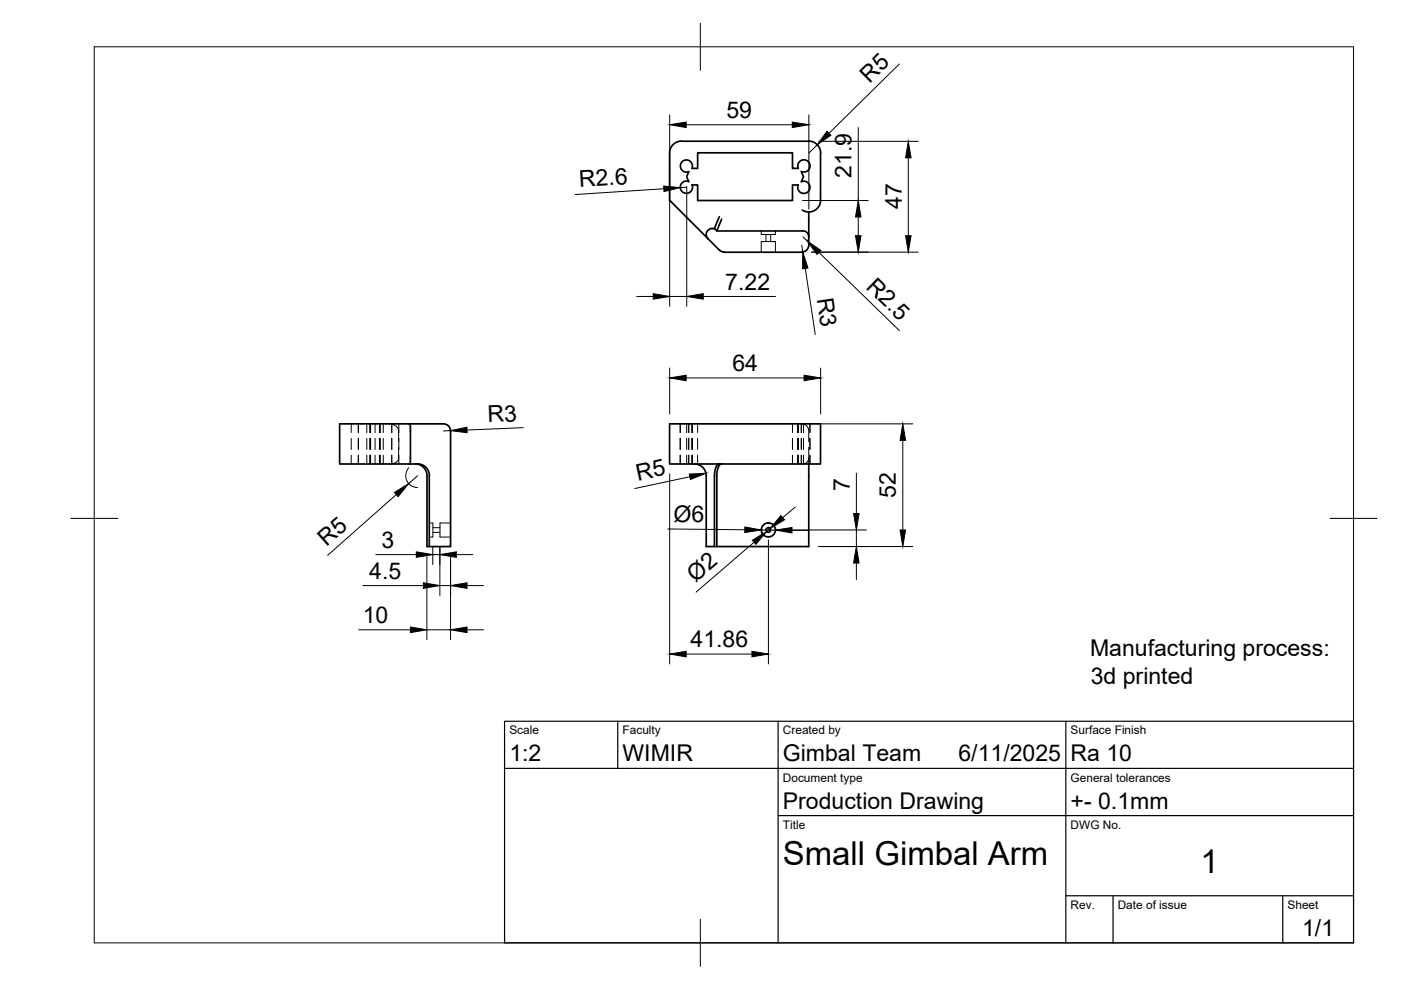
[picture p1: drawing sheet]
<svg xmlns="http://www.w3.org/2000/svg" width="297mm" height="210mm" viewBox="0 0 297 210" stroke-linecap="round" stroke-linejoin="round" font-family="sans-serif">
<!-- layer: Visible -->
<g fill="none" stroke="#000" stroke-width=".36">
<path d="M144.5 29.9h27a2.51 2.51 0 0 1 2.5 2.5M144.5 29.9a2.51 2.51 0 0 0-2.5 2.5v10.1l8.1 8.1M146 38.5a1.3 1.3 0 0 0-1.8 1 1.3 1.3 0 0 0 1.5 1.5 1.3 1.3 0 0 0 1-1.8M169.2 35.7a1.31 1.31 0 0 1 1.1-1.8 1.31 1.31 0 0 1 1.4 1.5 1.31 1.31 0 0 1-1.8 1l.4 1.1-.4 1a1.3 1.3 0 0 1 1.8 1 1.3 1.3 0 0 1-1.4 1.5 1.3 1.3 0 0 1-1.1-1.8h-1.2v3.3h-20.1v-3.3h-1.2M169.2 35.7h-1.2v-3.3h-20.1v3.3h-1.2a1.3 1.3 0 0 0-1-1.8 1.3 1.3 0 0 0-1.5 1.5 1.3 1.3 0 0 0 1.8 1l-.4 1.1 .4 1M174 32.4v10.1M150.1 50.6l2.4 2.4M151 48.5h.5M151 48.4a1.26 1.26 0 0 0-1.2 .8 1.26 1.26 0 0 0 .3 1.4M151.5 48.5l.5 .5h18.2M152.5 46l-1 2.5M153 46.5l-1 2.5"/>
<path d="M170.2 49a1.26 1.26 0 0 1 1.3 1.2M171.5 52a1.49 1.49 0 0 1-1.5 1.5h-16.4l-1.1-.5M171.5 45v7M174 42.4a2.51 2.51 0 0 1-3.8 2.2M87 89.9v8.5M88 98.4a2.51 2.51 0 0 1 2.5 2.5v15h5v-24.5a1.49 1.49 0 0 0-1.5-1.5h-22v8.5h15a3.5 3.5 0 0 1 3.5 .9l.5 1v.6M142 89.9h32v8.5h-32zM152.5 98.4a2.36 2.36 0 0 0-1 2.5v15h-1.8v-15a2.49 2.49 0 0 0-2.5-2.5M153 98.4a2.36 2.36 0 0 0-1 2.5v15M171.5 98.4v17.5h-20M91 100.9v15"/>
<circle cx="162.9" cy="112.4" r="1.49"/>
<circle cx="162.9" cy="112.4" r=".5"/>
</g>
<!-- layer: Hidden -->
<g fill="none" stroke="#000" stroke-width=".21">
<path d="M161.4 49v.7h3v-.7M161.4 53.5v-2.3h3v2.3M162.4 49.7v1.5M163.4 49.7v1.5M170 44.5l.2 .1M74.5 89.9v1.8M74.5 92.9v2.4M74.5 96.5v1.9M76 89.9v1.8M76 92.9v2.4M76 96.5v1.9M77.8 89.9v1.8"/>
<path d="M77.8 92.9v2.4M77.8 96.5v1.9M78.4 89.9v1.8M78.4 92.9v2.4M78.4 96.5v1.9M78.5 89.9v1.8M78.5 92.9v2.4M78.5 96.5v1.9M79.5 89.9v1.8M79.5 92.9v2.4M79.5 96.5v1.9M80.5 89.9v1.8"/>
<path d="M80.5 92.9v2.4M80.5 96.5v1.9M80.6 89.9v1.8M80.6 92.9v2.4M80.6 96.5v1.9M81.3 89.9v1.8M81.3 92.9v2.4M81.3 96.5v1.9M82.4 89.9a1.96 1.96 0 0 1 2.1 1.5M83.1 89.9v1.8M83.1 92.9v2.4M83.1 96.5v1.9"/>
<path d="M84.5 97.1a1.56 1.56 0 0 1-1.8 1.3M84.6 89.9v8.5M86.5 89.9l.4 .2 .1 1.3M87 97.1v1l-.3 .3M144.2 89.9v1.8M144.2 92.9v2.4M144.2 96.5v1.9M145.6 89.9v1.8M145.6 92.9v2.4M145.6 96.5v1.9M146 89.9v1.8M146 92.9v2.4"/>
<path d="M146 96.5v1.9M146.7 89.9v1.8M146.7 92.9v2.4M146.7 96.5v1.9M146.8 89.9v1.8M146.8 92.9v2.4M146.8 96.5v1.9M147.9 89.9v1.8M147.9 92.9v2.4M147.9 96.5v1.9M168 89.9v1.8M168 92.9v2.4"/>
<path d="M168 96.5v1.9M169.1 89.9v1.8M169.1 92.9v2.4M169.1 96.5v1.9M169.2 89.9v1.8M169.2 92.9v2.4M169.2 96.5v1.9M169.9 89.9v1.8M169.9 92.9v2.4M169.9 96.5v1.9M170 89.9l.8 .2 .6 .7 .1 2.9M170.3 89.9v1.8"/>
<path d="M170.3 92.9v2.4M170.3 96.5v1.9M171.5 94.8l-.1 2.8-.5 .6-.7 .2M171.5 97.1v1.3M171.7 89.9v1.8M171.7 92.9v2.4M171.7 96.5v1.9M91 110.9h.8v3h-.8M91.8 112.9h1.5M91.8 111.9h1.5M95.5 110.9h-2.2v3h2.2"/>
</g>
<!-- layer: BORDER -->
<path d="M20 9.9h267v190h-267zM148.5 4.9v10M15 109.9h10M282 109.9h10M148.5 194.9v10" fill="none" stroke="#000" stroke-width=".21"/>
<!-- layer: FD_Dimensions -->
<g fill="none" stroke="#000" stroke-width=".21">
<path d="M190.7 13.6l-14.9 14.7M142 24.4v40.6M145.5 26.5h22.5M145.5 39.7l-1.3 .1M145.6 39.6v25.4M171.5 24.4v20M173.3 30.7l-1.8 1.8M173.6 30h21.1M182 27v15.5M192.6 33.5v16.5M140.7 40l-18.8 1.2M170 52l.2 1.4"/>
<path d="M170.1 42.5h14M170.2 50.2l.9 .9M170.7 56.9l2.1 14M171.5 50.2l-.3 .9M172.1 53.5h22.6M173.6 53.5l17.1 16.6M182 46v4M135 62.9h3.5M142 78v9.8M142 62.9h3.6M149.1 62.9h15.3M174 78v9.8"/>
<path d="M86.7 99.2a2.51 2.51 0 0 0-.5 2.7 2.51 2.51 0 0 0 2.3 1.5M95.5 91.3l-1.5 .1M111 90.7l-12 .5M145.5 80.1h25M173.6 89.9h19.9M191.4 93.4v19M79.7 117.6h8.6M84 104.9l-14.5 12.8M88.5 100.9l-1.8 1.6M90.5 118v17.6M91.8 116v3.7M91.8 117.6h1.5"/>
<path d="M93.3 116v10.3M95.5 118v17.6M96.8 117.6h3.5M141.6 112.2l16.3 .1M142 100.5v40.3M146.3 101.1l-11.7 2.5M159.9 115l-12.3 10.6M161.4 112.4h3M162.9 114.5v26.3M163.3 112l-.8 .7M165 112.4h18.7M167.9 112.4l3.5 .1"/>
<path d="M168.6 107.5l-2.7 2.3M173.6 115.9h19.9M181.6 100.3v8.6M181.6 112.4v3.5M181.6 119.4v3.5M76.1 133.5h10.9M76.9 124.2h12.9M90.5 133.5h5M93.3 124.2h2.2M99 133.5h3.5M99 124.2h3.5M145.5 138.7h13.9"/>
</g>
<g fill="#000" stroke="#000" stroke-width=".21">
<path d="M140.7 39.4l3.5 .4-3.4 .8zM142 26.5l3.5-.6v1.1zM168 25.9l3.5 .6-3.5 .5zM175.3 27.8l.9 .9-2.9 2zM192.6 30l.6 3.5h-1.2zM170.2 53.4l1.1 3.4-1.1 .2zM171.1 51.1l3 2-.9 .8zM181.4 50h1.1l-.5 3.5zM182 42.5l.5 3.5h-1.1zM192 50h1.2l-.6 3.5zM138.5 62.3l3.5 .6-3.5 .5zM142 80.1l3.5-.5v1.1z"/>
<path d="M145.6 62.9l3.5-.6v1.1zM170.5 79.6l3.5 .5-3.5 .6zM95.5 91.3l3.5-.7v1.2zM191.4 89.9l.6 3.5h-1.2zM83.6 104.4l3.1-1.9-2.3 2.8zM88.3 117l3.5 .6-3.5 .6zM93.3 117.6l3.5-.6v1.2zM146.2 100.5l3.5-.2-3.3 1.4zM157.9 111.7l3.5 .7-3.5 .5zM159.5 114.5l3-1.8-2.2 2.7zM165.6 109.3l.7 .9-3 1.8zM164.4 112.4l3.5-.6v1.2z"/>
<path d="M181.6 115.9l.5 3.5h-1.1zM181 108.9h1.1l-.5 3.5zM190.8 112.4h1.2l-.6 3.5zM87 132.9l3.5 .6-3.5 .6zM89.8 123.6l3.5 .6-3.5 .5zM95.5 133.5l3.5-.6v1.2zM95.5 124.2l3.5-.6v1.1zM142 138.7l3.5-.6v1.2zM159.4 138.1l3.5 .6-3.5 .6z"/>
</g>
<!-- layer: TITLEBLOCK -->
<path d="M107 152.9h180v47h-180zM131 152.9v10M165 152.9v47M226 152.9v47M107 162.9h180M165 172.9h122M226 189.9h61M236 189.9v10M272 189.9v10" fill="none" stroke="#000" stroke-width=".25"/>
<g font-size="7">
<text x="166" y="183.4">Small Gimbal Arm</text>
<text x="254.5" y="185.2">1</text>
</g>
<g font-size="4.9">
<text x="184.3" y="17.8" transform="rotate(-44 184.3 17.8)">R5</text>
<text x="154" y="25">59</text>
<text x="122.9" y="39.7" transform="rotate(-4 122.9 39.7)">R2.6</text>
<text x="180.5" y="37.8" transform="rotate(-90 180.5 37.8)">21.9</text>
<text x="191.2" y="44.4" transform="rotate(-90 191.2 44.4)">47</text>
<text x="153.8" y="61.5">7.22</text>
<text x="173.2" y="63.4" transform="rotate(81 173.2 63.4)">R3</text>
<text x="183.5" y="61" transform="rotate(44 183.5 61)">R2.5</text>
<text x="155.3" y="78.7">64</text>
<text x="103.5" y="89.5" transform="rotate(-2 103.5 89.5)">R3</text>
<text x="135.3" y="101.9" transform="rotate(-12 135.3 101.9)">R5</text>
<text x="180.1" y="104.2" transform="rotate(-90 180.1 104.2)">7</text>
<text x="189.9" y="105.6" transform="rotate(-90 189.9 105.6)">52</text>
<text x="142.8" y="110.6" transform="rotate(1 142.8 110.6)">Ø6</text>
<text x="69.3" y="116" transform="rotate(-42 69.3 116)">R5</text>
<text x="80.9" y="116.1">3</text>
<text x="78.3" y="122.7">4.5</text>
<text x="147.5" y="123.6" transform="rotate(-41 147.5 123.6)">Ø2</text>
<text x="76.9" y="132.1">10</text>
<text x="146.4" y="137.2">41.86</text>
<text x="231.1" y="139.1">Manufacturing process:</text>
<text x="231.3" y="145">3d printed</text>
<text x="108" y="161.4">1:2</text>
<text x="132" y="161.4">WIMIR</text>
<text x="166" y="161.4">Gimbal Team</text>
<text x="203.2" y="161.4">6/11/2025</text>
<text x="227" y="161.4">Ra 10</text>
<text x="166" y="171.4">Production Drawing</text>
<text x="227" y="171.4">+- 0.1mm</text>
<text x="276.1" y="198.6">1/1</text>
</g>
<g font-size="2.5">
<text x="108" y="155.7">Scale</text>
<text x="132" y="155.7">Faculty</text>
<text x="166" y="155.7">Created by</text>
<text x="227" y="155.7">Surface Finish</text>
<text x="166" y="165.7">Document type</text>
<text x="227" y="165.7">General tolerances</text>
<text x="166" y="175.7">Title</text>
<text x="227" y="175.7">DWG No.</text>
<text x="227" y="192.7">Rev.</text>
<text x="237" y="192.7">Date of issue</text>
<text x="273" y="192.7">Sheet</text>
</g>
</svg>
